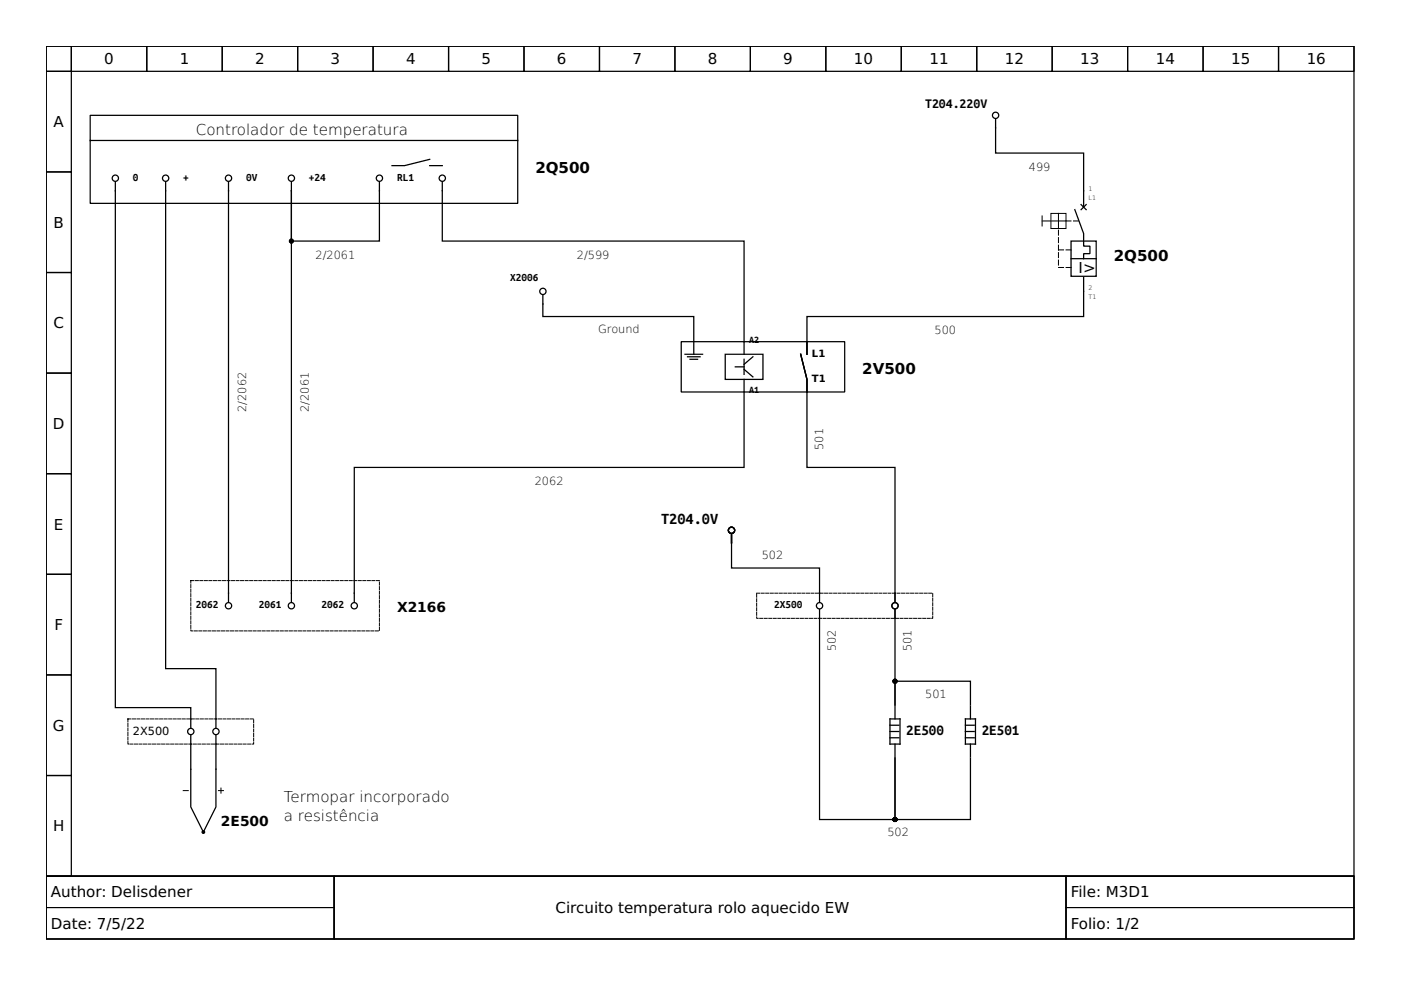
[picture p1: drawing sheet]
<svg xmlns="http://www.w3.org/2000/svg" width="297mm" height="210mm" viewBox="0 0 297 210" stroke-linecap="round" stroke-linejoin="round" font-family="sans-serif">
<g fill="none" stroke="#000" stroke-width=".26">
<path d="M9.8 9.8h277.3v176h-277.3zM9.8 9.8h5.3v5.3h-5.3zM9.8 15.1h5.3v21.4h-5.3zM15.1 9.8h16v5.3h-16zM31.1 9.8h16v5.3h-16zM47.1 9.8h16v5.3h-16zM63.1 9.8h16v5.3h-16zM79.1 9.8h16v5.3h-16zM95.1 9.8h16v5.3h-16zM111.1 9.8h16v5.3h-16zM127.1 9.8h16v5.3h-16zM143.1 9.8h16v5.3h-16z"/>
<path d="M159.1 9.8h16v5.3h-16zM175.1 9.8h16v5.3h-16zM191.1 9.8h16v5.3h-16zM207.1 9.8h16v5.3h-16zM223.1 9.8h16v5.3h-16zM239.1 9.8h16v5.3h-16zM255.1 9.8h16v5.3h-16zM271.1 9.8h16v5.3h-16zM9.8 36.5h5.3v21.3h-5.3zM9.8 57.8h5.3v21.3h-5.3zM9.8 79.1h5.3v21.3h-5.3zM9.8 100.4h5.3v21.4h-5.3z"/>
<path d="M9.8 121.8h5.3v21.3h-5.3zM9.8 143.1h5.3v21.3h-5.3zM9.8 164.4h5.3v21.4h-5.3zM9.8 185.8h277.3v13.3h-277.3z"/>
</g>
<path d="M220.9 45.8v2.1M221 46.8h5M222.8 45.2h3.2v3.2h-3.2zM224.4 45.2v3.2M38.9 167.6h1M46.3 167.6h1.1M46.8 167.1v1.1M9.8 185.8h61v6.6h-61zM9.8 192.4h61v6.7h-61zM70.8 185.8h155.2v13.3h-155.2zM226 185.8h61.1v6.6h-61.1zM226 192.4h61.1v6.7h-61.1z" fill="none" stroke="#000" stroke-width=".21"/>
<g fill="none" stroke="#000" stroke-width=".27">
<path d="M19.1 24.5h90.7v18.6h-90.7zM19.1 29.8h90.7M24.5 38.6v111.4h16v4.3M35.1 38.6v103.2h10.7v12.5M48.4 38.6v89M61.8 38.6v1.9M80.4 38.6v12.5h-18.6v-10.6M91.1 33.8l-5.3 1.3h-2.7M91.1 35.1h2.7M93.8 38.6v12.5h64v24M211.1 25.3v7.2h18.6v11.4M61.8 40.5v87.1"/>
<path d="M227.1 51.1h5.3v7.5h-5.3zM227.1 54.8h5.3M227.9 44.4l1.8 5.1v2.7h1.4v1.6h-1.4v1M229.2 43.4l1.1 1M229.7 58.8v8.3h-58.6v8M230.3 43.4l-1.1 1M115.1 62.6v4.5h32v5.1M144.4 72.4h34.7v10.7h-34.7zM145.2 75.1h3.8M145.8 75.6h2.6M146.3 76.2h1.6M147.1 72.4v2.7"/>
<path d="M153.8 75.1h8v5.3h-8zM155.9 77.8h1.9M157.8 78.3l1.8 1.6M157.8 76.2v3.2M159.6 75.6l-1.8 1.6M169.8 75.1l1.3 5.3v18.7h18.7v28.5M157.8 80.4v18.7h-82.7v28.5M155.1 113.2v7.2h18.7v7.2M173.8 129.2v44.6h16v-13.1v13.1h16v-13.1M189.8 129.2v20.3v-5.1h16v5.1M40.5 155.9v15.2l2.6 5.3 2.7-5.3v-15.2M188.7 156.4h1.9"/>
<path d="M188.7 155.1h1.9M188.7 153.8h1.9M188.7 152.4h2.1v5.4h-2.1zM189.8 149.8v2.6M189.8 157.8v2.6M204.7 156.4h1.9M204.7 155.1h1.9M204.7 153.8h1.9M204.7 152.4h2.1v5.4h-2.1zM205.8 149.8v2.6M205.8 157.8v2.6"/>
<circle cx="24.5" cy="37.8" r=".67"/>
<circle cx="35.1" cy="37.8" r=".67"/>
<circle cx="48.4" cy="37.8" r=".67"/>
<circle cx="61.8" cy="37.8" r=".67"/>
<circle cx="80.4" cy="37.8" r=".67"/>
<circle cx="93.8" cy="37.8" r=".67"/>
<circle cx="211.1" cy="24.5" r=".67"/>
<circle cx="115.1" cy="61.8" r=".67"/>
<circle cx="155.1" cy="112.4" r=".67"/>
<circle cx="48.4" cy="128.4" r=".67"/>
<circle cx="61.8" cy="128.4" r=".67"/>
<circle cx="75.1" cy="128.4" r=".67"/>
<circle cx="173.8" cy="128.4" r=".67"/>
<circle cx="189.8" cy="128.4" r=".67"/>
<circle cx="40.5" cy="155.1" r=".67"/>
<circle cx="45.8" cy="155.1" r=".67"/>
</g>
<path d="M40.5 123.1h39.9v10.7h-39.9zM160.4 125.8h37.4v5.3h-37.4zM27.1 152.4h26.7v5.4h-26.7z" fill="none" stroke="#000" stroke-width=".21" stroke-dasharray=".6 .3"/>
<path d="M226 46.8h2.7M227.1 56.7h-2.7v-8.3M227.1 53h-2.7" fill="none" stroke="#000" stroke-width=".21" stroke-dasharray="1.1 .5"/>
<g fill="#000" stroke="#000" stroke-width=".27">
<circle cx="61.8" cy="51.1" r=".4"/>
<circle cx="189.8" cy="144.4" r=".4"/>
<circle cx="43.1" cy="176.4" r=".27"/>
<circle cx="189.8" cy="173.8" r=".4"/>
</g>
<text font-size="3.5" x="140.2" y="111.1">T204.0V</text>
<g font-size="3.2">
<text x="22.1" y="13.7">0</text>
<text x="38.1" y="13.7">1</text>
<text x="54.1" y="13.7">2</text>
<text x="70.1" y="13.7">3</text>
<text x="86.1" y="13.7">4</text>
<text x="102.1" y="13.7">5</text>
<text x="118.1" y="13.7">6</text>
<text x="134.1" y="13.7">7</text>
<text x="150.1" y="13.7">8</text>
<text x="166.1" y="13.7">9</text>
<text x="181.1" y="13.7">10</text>
<text x="197.1" y="13.7">11</text>
<text x="213.1" y="13.7">12</text>
<text x="229" y="13.7">13</text>
<text x="245" y="13.7">14</text>
<text x="261" y="13.7">15</text>
<text x="277" y="13.7">16</text>
<text x="11.4" y="27">A</text>
<text x="41.5" y="28.7">Controlador de temperatura</text>
<text x="113.5" y="36.7">2Q500</text>
<text x="11.4" y="48.3">B</text>
<text x="228.7" y="57.8">I&gt;</text>
<text x="236.1" y="55.4">2Q500</text>
<text x="11.3" y="69.6">C</text>
<text x="182.8" y="79.4">2V500</text>
<text x="11.2" y="91">D</text>
<text x="11.4" y="112.3">E</text>
<text x="11.5" y="133.6">F</text>
<text x="11.2" y="155">G</text>
<text x="192.2" y="155.9">2E500</text>
<text x="208.2" y="155.9">2E501</text>
<text x="60.2" y="170">Termopar incorporado</text>
<text x="11.3" y="176.3">H</text>
<text x="60.2" y="174">a resistência</text>
<text x="10.8" y="190.3">Author: Delisdener</text>
<text x="227" y="190.3">File: M3D1</text>
<text x="10.8" y="197">Date: 7/5/22</text>
<text x="117.8" y="193.6">Circuito temperatura rolo aquecido EW</text>
<text x="227" y="197">Folio: 1/2</text>
</g>
<g font-size="2.9">
<text x="196.2" y="22.9">T204.220V</text>
<text x="84.2" y="129.8">X2166</text>
<text x="46.8" y="175.1">2E500</text>
</g>
<g font-size="2.4">
<text x="28.2" y="38.3">0</text>
<text x="38.9" y="38.3">+</text>
<text x="52.2" y="38.3">0V</text>
<text x="65.5" y="38.3">+24</text>
<text x="84.2" y="38.3">RL1</text>
<text x="218.1" y="36.2">499</text>
<text x="66.9" y="54.8">2/2061</text>
<text x="108.2" y="59.6">X2006</text>
<text x="122.3" y="54.8">2/599</text>
<text x="126.8" y="70.6">Ground</text>
<text x="198.1" y="70.8">500</text>
<text x="52.2" y="87.3" transform="rotate(-90 52.2 87.3)">2/2062</text>
<text x="65.5" y="87.3" transform="rotate(-90 65.5 87.3)">2/2061</text>
<text x="174.6" y="95.4" transform="rotate(-90 174.6 95.4)">501</text>
<text x="113.4" y="102.8">2062</text>
<text x="161.5" y="118.6">502</text>
<text x="41.5" y="129">2062</text>
<text x="54.8" y="129">2061</text>
<text x="68.2" y="129">2062</text>
<text x="164.2" y="129">2X500</text>
<text x="177.2" y="138" transform="rotate(-90 177.2 138)">502</text>
<text x="193.2" y="138" transform="rotate(-90 193.2 138)">501</text>
<text x="196.2" y="147.9">501</text>
<text x="28.2" y="155.9">2X500</text>
<text x="188.2" y="177.2">502</text>
</g>
<g font-size="2.1">
<text x="158.8" y="72.7">A2</text>
<text x="172.2" y="75.6">L1</text>
<text x="158.8" y="83.4">A1</text>
<text x="172.2" y="81">T1</text>
</g>
<g font-size="1.3">
<text x="230.8" y="40.5">1</text>
<text x="230.8" y="42.3">L1</text>
<text x="230.8" y="61.5">2</text>
<text x="230.8" y="63.4">T1</text>
</g>
</svg>
